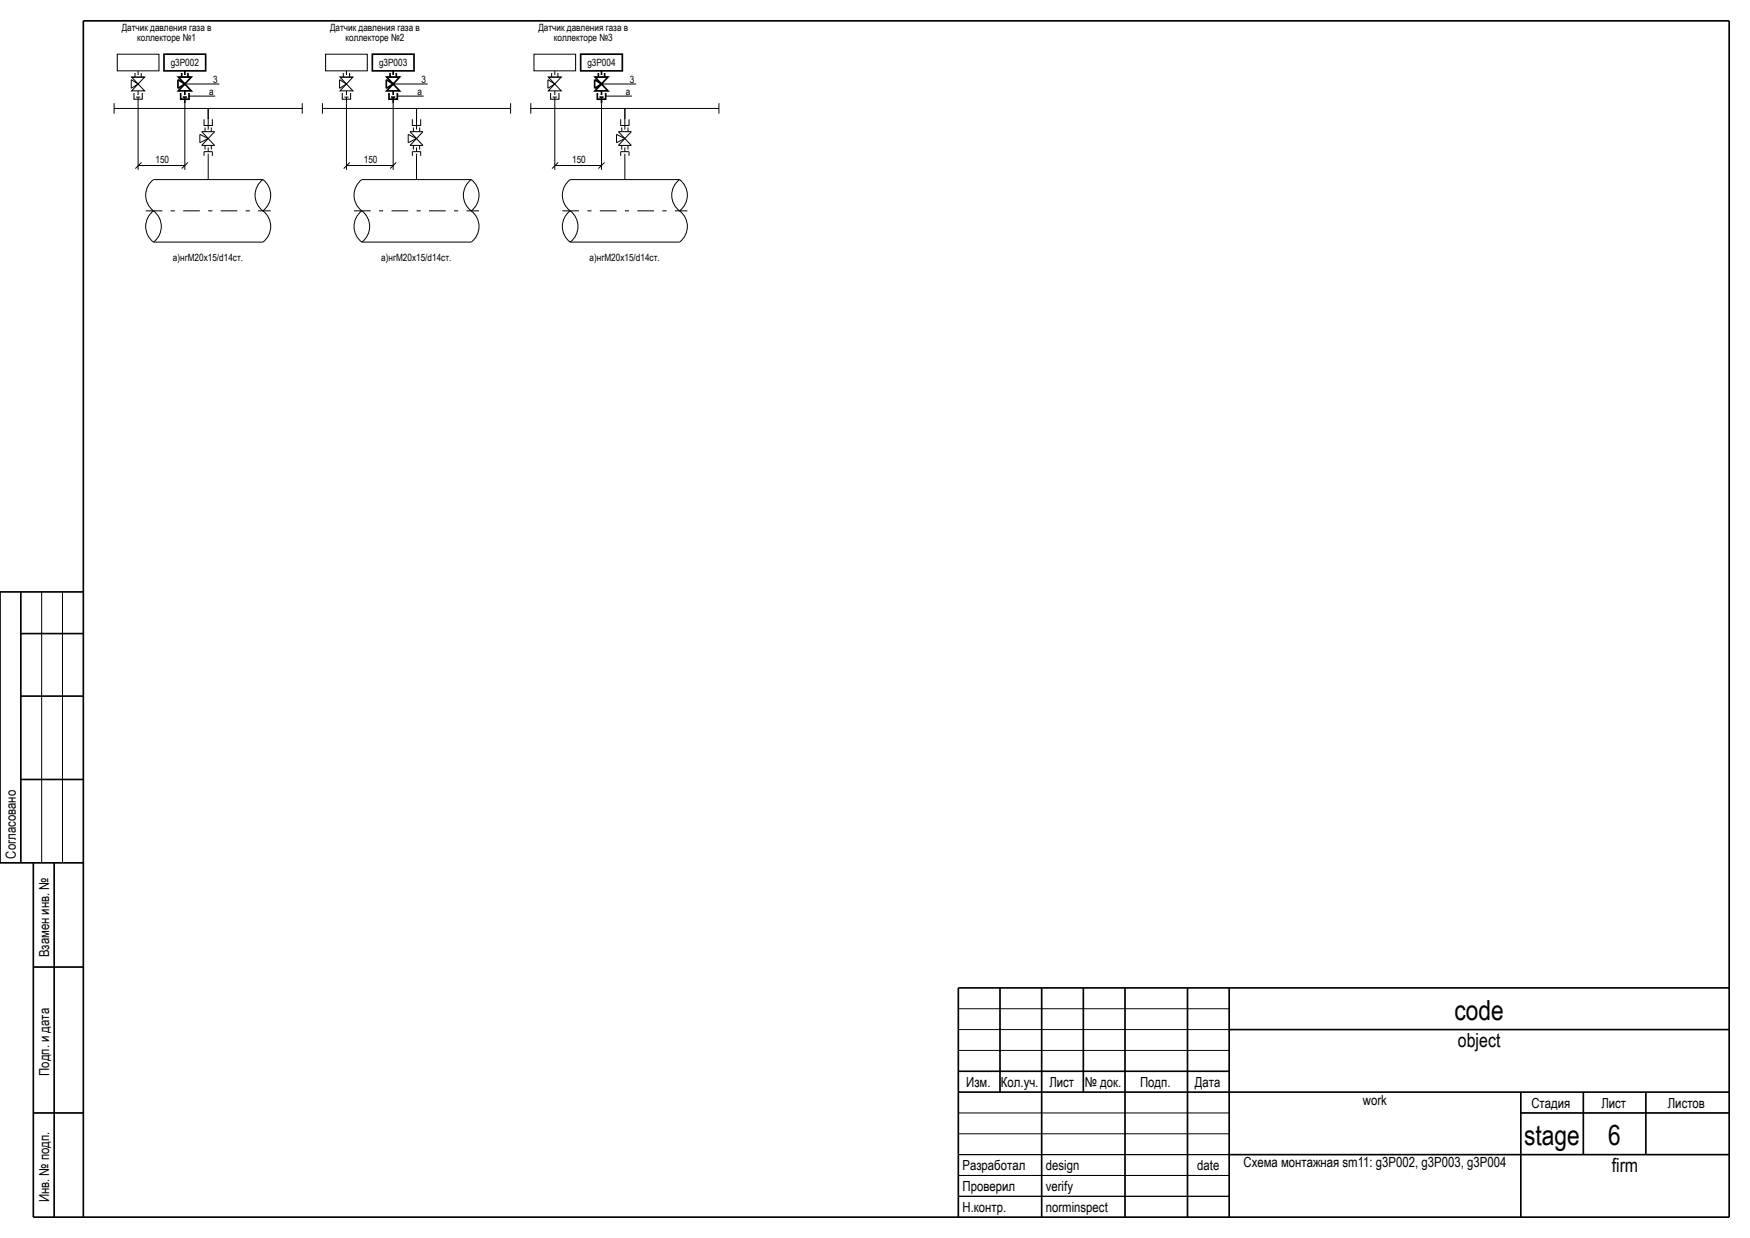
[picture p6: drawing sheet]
<svg xmlns="http://www.w3.org/2000/svg" width="420mm" height="297mm" viewBox="0 0 420 297" stroke-linecap="round" stroke-linejoin="round" font-family="sans-serif">
<g fill="#000" stroke="#000" stroke-width=".24">
<path d="M31.5 19.1l1.6 1.1zM31.6 18.5h3.1zM32.4 17.5v1zM33.1 17v1zM33.9 17.5v1zM42.8 18.5h3.1zM81.5 19.1l1.6 1.1zM81.6 18.5h3.1zM82.4 17.5v1zM83.1 17v1zM83.9 17.5v1zM92.8 18.5h3.1z"/>
<path d="M131.5 19.1l1.6 1.1zM131.6 18.5h3.1zM132.4 17.5v1zM133.1 17v1zM133.9 17.5v1zM142.8 18.5h3.1zM27.4 26h45.1zM27.4 24.8v2.5zM31.5 19.1v2.1zM31.5 21.2l1.6-1zM32.6 23.3h1zM33.1 24.8v1.2z"/>
<path d="M33.1 21.8v1zM33.1 23.3v1.5zM33.1 26v14.7zM33.2 39.7h11.2zM44.4 20.2h8.2zM44.4 26v14.7zM44.4 24.8v1.2zM48 32.2v2zM48 32.2l2 1zM48 34.2l2-1zM48.4 34.9h3.1zM48.4 31.6h3.1z"/>
<path d="M51.5 31.6l-3.1 3.3zM49 36.4v1zM49 36.4h2zM49.2 34.9v1zM49.2 30.6v1zM50 35.4v1zM50 36.9v.5zM50 28.6v2.5zM50 26v2.6zM50.7 34.9v1zM50.7 30.6v1zM51 36.4v1z"/>
<path d="M48.4 31.6l3.1 3.3zM45.4 23.1h6.3zM72.5 24.8v2.5zM77.4 26h45.1zM77.4 24.8v2.5zM81.5 19.1v2.1zM81.5 21.2l1.6-1zM82.6 23.3h1zM83.1 24.8v1.2zM83.1 21.8v1zM83.1 23.3v1.5zM83.1 26v14.7z"/>
<path d="M83.2 39.7h11.2zM94.4 20.2h8.2zM94.4 26v14.7zM94.4 24.8v1.2zM98 32.2v2zM98 32.2l2 1zM98 34.2l2-1zM98.4 34.9h3.1zM98.4 31.6h3.1zM101.5 31.6l-3.1 3.3zM99 36.4v1zM99 36.4h2z"/>
<path d="M99.2 34.9v1zM99.2 30.6v1zM100 35.4v1zM100 36.9v.5zM100 28.6v2.5zM100 26v2.6zM100.7 34.9v1zM100.7 30.6v1zM101 36.4v1zM98.4 31.6l3.1 3.3zM95.4 23.1h6.3zM122.5 24.8v2.5z"/>
<path d="M127.4 26h45.1zM127.4 24.8v2.5zM131.5 19.1v2.1zM131.5 21.2l1.6-1zM132.6 23.3h1zM133.1 24.8v1.2zM133.1 21.8v1zM133.1 23.3v1.5zM133.1 26v14.7zM133.2 39.7h11.2zM144.4 20.2h8.2zM144.4 26v14.7z"/>
<path d="M144.4 24.8v1.2zM148 32.2v2zM148 32.2l2 1zM148 34.2l2-1zM148.4 34.9h3.1zM148.4 31.6h3.1zM151.5 31.6l-3.1 3.3zM149 36.4v1zM149 36.4h2zM149.2 34.9v1zM149.2 30.6v1zM150 35.4v1z"/>
<path d="M150 36.9v.5zM150 28.6v2.5zM150 26v2.6zM150.7 34.9v1zM150.7 30.6v1zM151 36.4v1zM148.4 31.6l3.1 3.3zM145.4 23.1h6.3zM172.5 24.8v2.5zM32.5 40.4l1.5-1.4zM36.8 43.1h26.3zM36.8 58.1h26.3z"/>
<path d="M43.6 40.4l1.5-1.4zM50 37.4v5.7zM82.5 40.4l1.5-1.4zM86.8 43.1h26.3zM86.8 58.1h26.3zM93.6 40.4l1.5-1.4zM100 37.4v5.7zM132.5 40.4l1.5-1.4zM136.8 43.1h26.3zM136.8 58.1h26.3zM143.6 40.4l1.5-1.4zM150 37.4v5.7z"/>
<path d="M10 142v65zM15 142v65zM230 252h65zM230 247h65zM230 242h65zM230 277h65zM230 272h65zM230 267h65zM230 287h65zM230 282h65z"/>
</g>
<g fill="#000" stroke="#000" stroke-width=".4">
<path d="M20 5h395zM42.7 19.1l1.7 1.1zM43.6 17.5v1zM44.4 17v1zM45.1 17.5v1zM92.7 19.1l1.7 1.1zM93.6 17.5v1zM94.4 17v1zM95.1 17.5v1zM142.7 19.1l1.7 1.1zM143.6 17.5v1zM144.4 17v1z"/>
<path d="M145.1 17.5v1zM42.7 19.1v2.1zM42.7 21.2l1.7-1zM44.4 21.8v1zM44.4 23.3v1.5zM43.9 23.3h1zM92.7 19.1v2.1zM92.7 21.2l1.7-1zM94.4 21.8v1zM94.4 23.3v1.5zM93.9 23.3h1zM142.7 19.1v2.1z"/>
<path d="M142.7 21.2l1.7-1zM144.4 21.8v1zM144.4 23.3v1.5zM143.9 23.3h1zM5 152h15zM5 167h15zM5 187h15zM5 142v65zM8 207v85zM13 207v85zM8 232h12zM230 237h185z"/>
<path d="M230 257h65zM295 247h120zM8 267h12zM230 262h185zM240 237v25zM260 237v25zM295 277h120zM365 267h50zM380 262v15zM395 262v15zM8 292h407zM20 5v287z"/>
<path d="M230 237v55zM250 237v55zM270 237v55zM285 237v55zM295 237v55zM365 262v30zM415 5v287z"/>
</g>
<path d="M39.4 13h10v4h-10zM42.8 18.5h3.1l-3.1 3.3h3.1zM89.4 13h10v4h-10zM92.8 18.5h3.1l-3.1 3.3h3.1zM139.4 13h10v4h-10zM142.8 18.5h3.1l-3.1 3.3h3.1zM43.4 22.3v1.5h2v-1.5M93.4 22.3v1.5h2v-1.5M143.4 22.3v1.5h2v-1.5M20 142h-20v65h20" fill="none" stroke="#000" stroke-width=".4"/>
<path d="M35 50.6h30zM85 50.6h30zM135 50.6h30z" fill="#000" stroke="#000" stroke-width=".24" stroke-dasharray="4 2 1 2" stroke-linecap="butt"/>
<g fill="none" stroke="#000" stroke-width=".24">
<path d="M28.1 13h10v4h-10zM31.6 18.5l3.1 3.3h-3.1l3.1-3.3zM78.1 13h10v4h-10zM81.6 18.5l3.1 3.3h-3.1l3.1-3.3zM128.1 13h10v4h-10zM131.6 18.5l3.1 3.3h-3.1l3.1-3.3zM32.1 22.3v1.5h2v-1.5M49 28.6v1.5h2v-1.5M82.1 22.3v1.5h2v-1.5M99 28.6v1.5h2v-1.5M132.1 22.3v1.5h2v-1.5M149 28.6v1.5h2v-1.5"/>
<path d="M36.4 51l.4-.4a4.7 4.7 0 0 1 0 7.5 4.7 4.7 0 0 1-.4-7.1zM36.8 43.1a4.7 4.7 0 0 0 0 7.5M62.6 43.5l.5-.4a4.7 4.7 0 0 1 0 7.5 4.7 4.7 0 0 1-.5-7.1zM63.1 50.6a4.7 4.7 0 0 1 0 7.5M86.4 51l.4-.4a4.7 4.7 0 0 1 0 7.5 4.7 4.7 0 0 1-.4-7.1zM86.8 43.1a4.7 4.7 0 0 0 0 7.5M112.6 43.5l.5-.4a4.7 4.7 0 0 1 0 7.5 4.7 4.7 0 0 1-.5-7.1zM113.1 50.6a4.7 4.7 0 0 1 0 7.5M136.4 51l.4-.4a4.7 4.7 0 0 1 0 7.5 4.7 4.7 0 0 1-.4-7.1zM136.8 43.1a4.7 4.7 0 0 0 0 7.5M162.6 43.5l.5-.4a4.7 4.7 0 0 1 0 7.5 4.7 4.7 0 0 1-.5-7.1zM163.1 50.6a4.7 4.7 0 0 1 0 7.5"/>
</g>
<g font-size="6.7">
<text x="349.1" y="244.6">code</text>
<text x="365.8" y="274.7">stage</text>
<text x="386" y="274.6">6</text>
</g>
<g font-size="4.7">
<text x="349.9" y="251.1">object</text>
<text x="386.8" y="281.1">firm</text>
</g>
<g font-size="3.3">
<text x="3.8" y="206" transform="rotate(-90 3.8 206)">Согласовано</text>
<text x="11.8" y="229.7" transform="rotate(-90 11.8 229.7)">Взамен инв. №</text>
<text x="11.8" y="258.1" transform="rotate(-90 11.8 258.1)">Подп. и дата</text>
<text x="231.9" y="260.8">Изм.</text>
<text x="240.2" y="260.8">Кол.уч.</text>
<text x="251.8" y="260.8">Лист</text>
<text x="260.4" y="260.8">№ док.</text>
<text x="273.6" y="260.8">Подп.</text>
<text x="286.8" y="260.8">Дата</text>
<text x="327.1" y="265.1">work</text>
<text x="367.5" y="265.8">Стадия</text>
<text x="384.3" y="265.8">Лист</text>
<text x="400.3" y="265.8">Листов</text>
<text x="231" y="280.7">Разработал</text>
<text x="251" y="280.8">design</text>
<text x="287.3" y="280.8">date</text>
<text x="298.4" y="280.1">Схема монтажная sm11: g3P002, g3P003, g3P004</text>
<text x="231" y="285.8">Проверил</text>
<text x="251" y="285.8">verify</text>
<text x="11.8" y="288.5" transform="rotate(-90 11.8 288.5)">Инв. № подп.</text>
<text x="231" y="290.8">Н.контр.</text>
<text x="251" y="290.8">norminspect</text>
</g>
<g font-size="2.4">
<text x="29.2" y="7.4">Датчик давления газа в</text>
<text x="32.9" y="9.8">коллекторе №1</text>
<text x="79.2" y="7.4">Датчик давления газа в</text>
<text x="82.9" y="9.8">коллекторе №2</text>
<text x="129.2" y="7.4">Датчик давления газа в</text>
<text x="132.9" y="9.8">коллекторе №3</text>
<text x="41" y="15.9">g3P002</text>
<text x="91" y="15.9">g3P003</text>
<text x="141" y="15.9">g3P004</text>
<text x="50.2" y="22.7">a</text>
<text x="51.2" y="19.9">3</text>
<text x="100.2" y="22.7">a</text>
<text x="101.2" y="19.9">3</text>
<text x="150.2" y="22.7">a</text>
<text x="151.2" y="19.9">3</text>
<text x="37.3" y="39">150</text>
<text x="87.3" y="39">150</text>
<text x="137.3" y="39">150</text>
<text x="41.5" y="62.6">а)нгМ20х15/d14ст.</text>
<text x="91.5" y="62.6">а)нгМ20х15/d14ст.</text>
<text x="141.5" y="62.6">а)нгМ20х15/d14ст.</text>
</g>
</svg>
